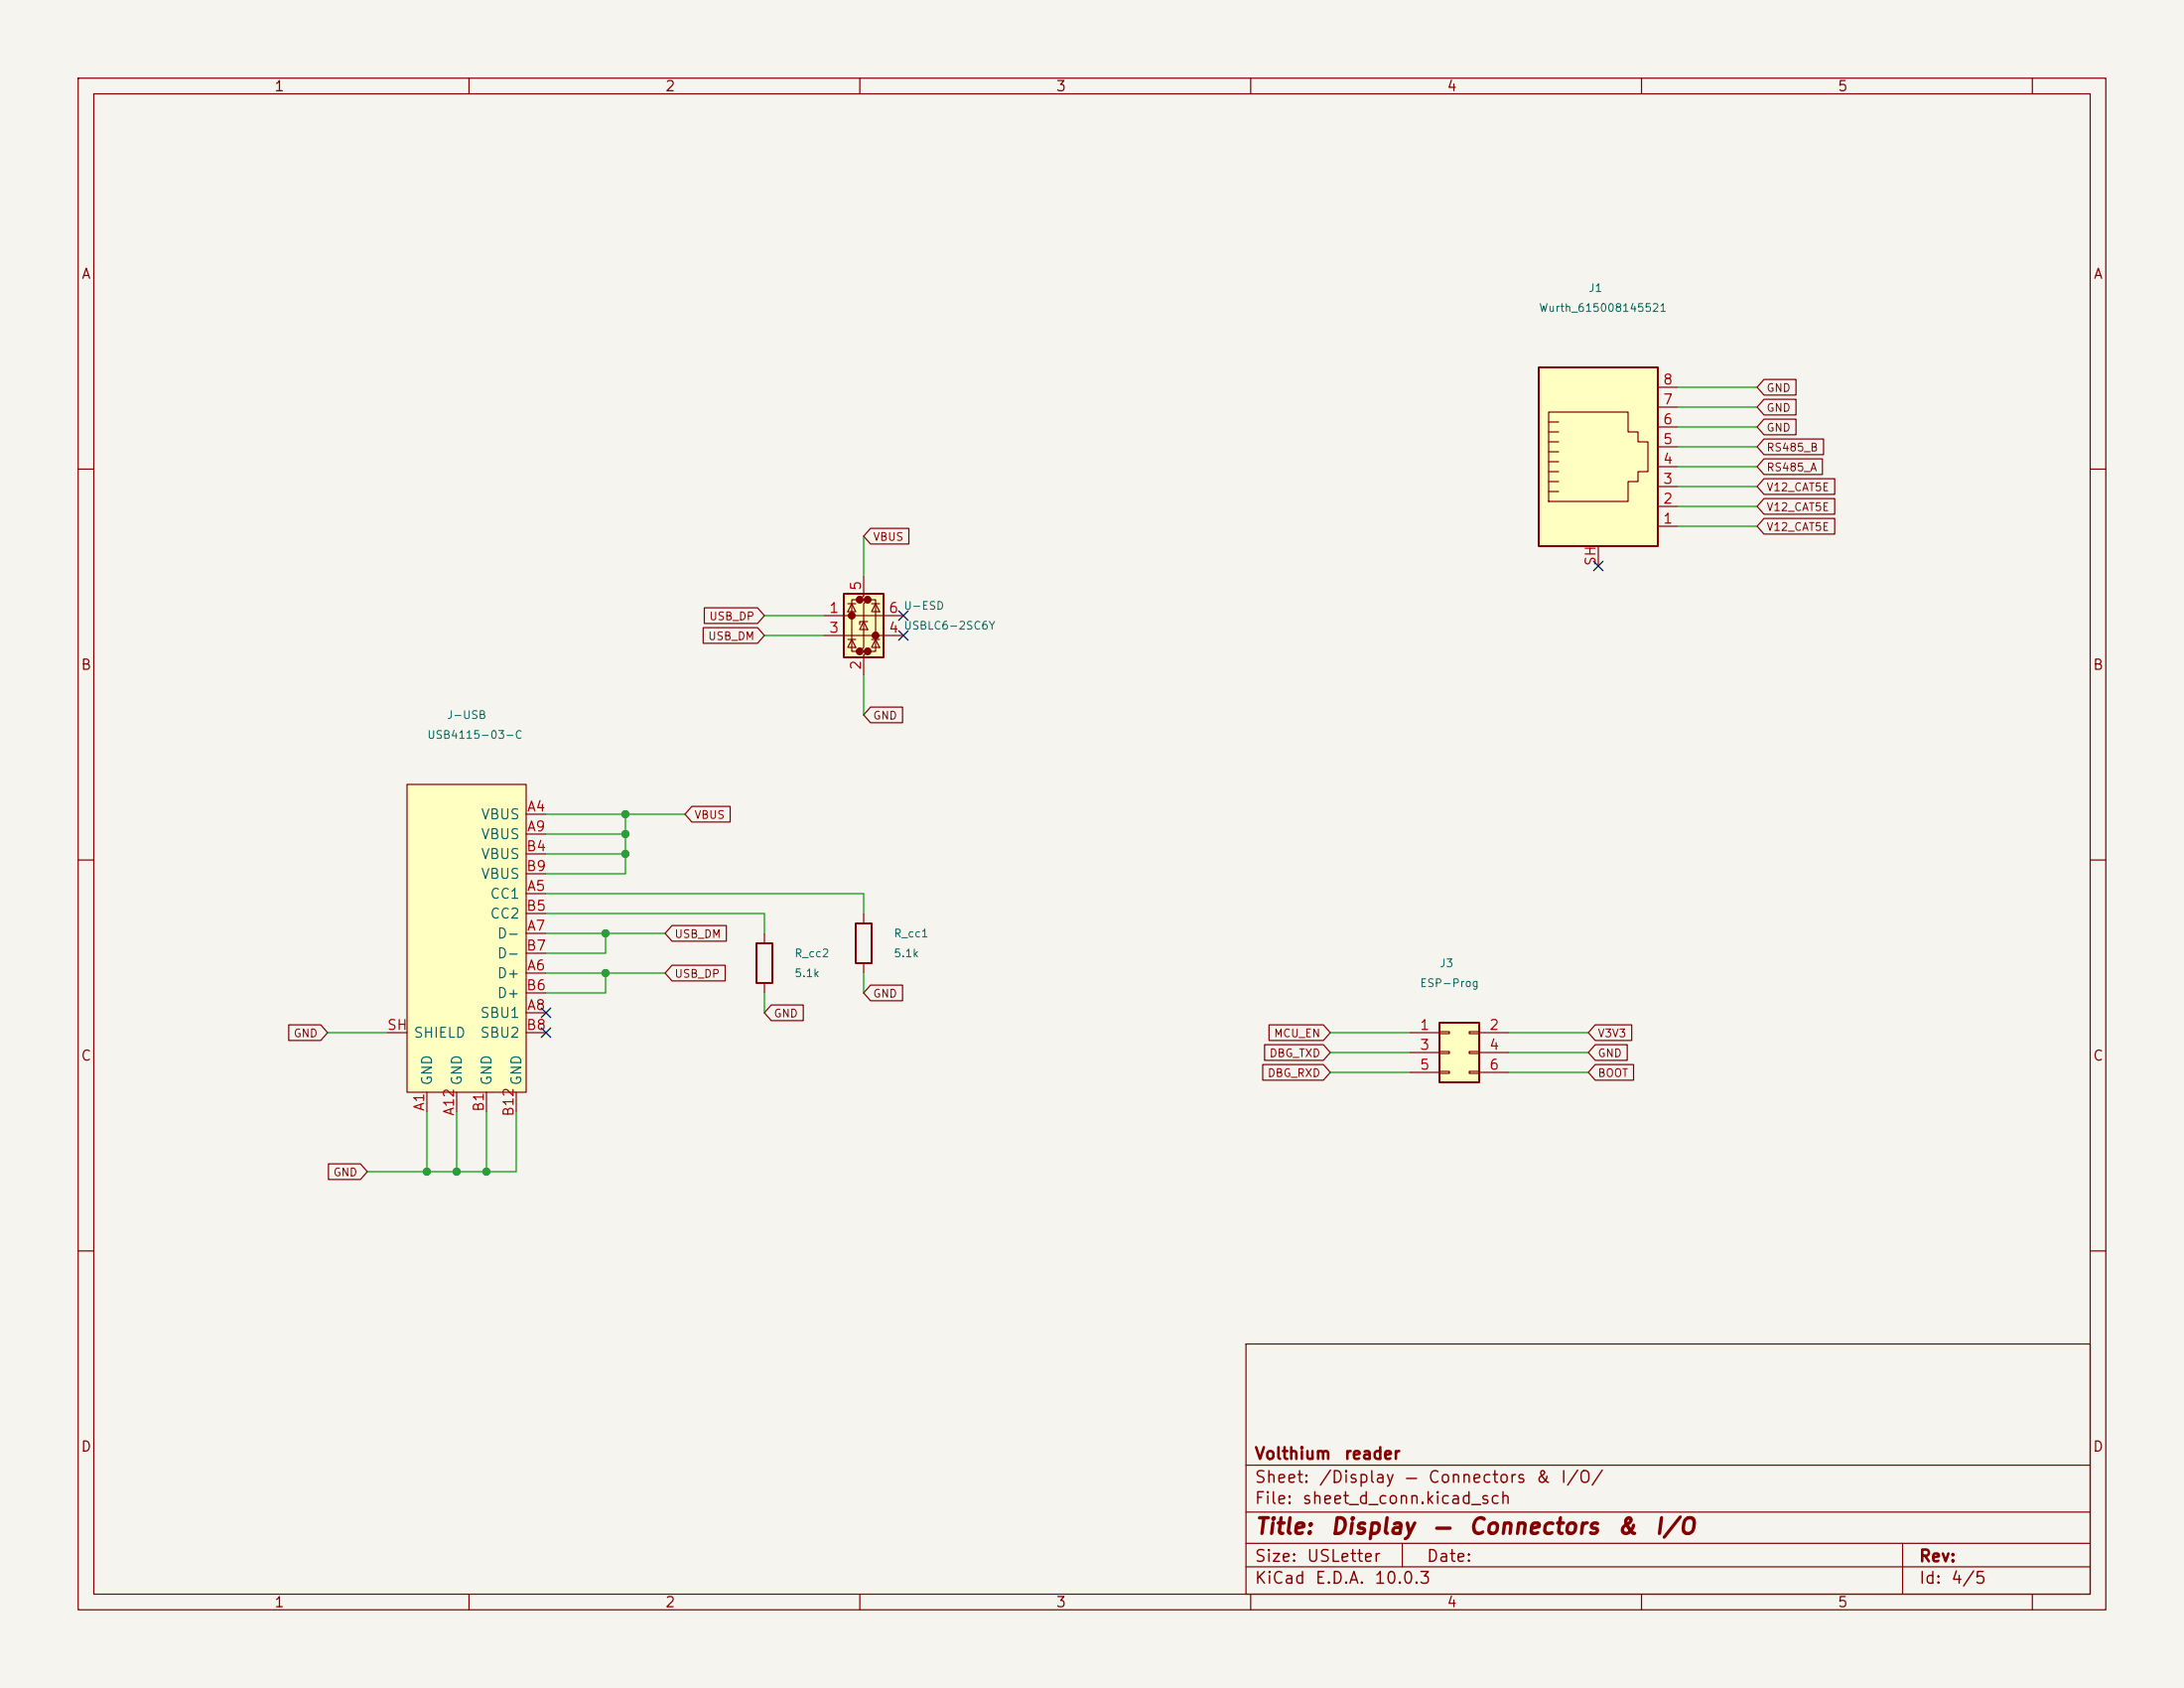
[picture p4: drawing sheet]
<svg xmlns="http://www.w3.org/2000/svg" width="279mm" height="216mm" viewBox="0 0 279 216" stroke-linecap="round" stroke-linejoin="round" font-family="sans-serif">
<path d="M0 0h279.4v215.9h-279.4z" fill="#f5f4ef" stroke="#f5f4ef" stroke-width=".13"/>
<g fill="none" stroke="#840000" stroke-width=".15">
<path d="M10 10h259.4v195.9h-259.4zM12 12h255.4v191.9h-255.4zM60 10v2M110 10v2M160 10v2M210 10v2M260 10v2M10 60h2M267.4 60h2M10 110h2M267.4 110h2M10 160h2"/>
<path d="M159.4 171.9h108v32h-108zM267.4 160h2M159.4 197.4h108M159.4 193.4h108M159.4 187.4h108M179.4 197.4v3M243.4 197.4v6.5M60 203.9v2M110 203.9v2M159.4 200.4h108M160 203.9v2M210 203.9v2"/>
<path d="M260 203.9v2"/>
</g>
<path d="M107.9 75.9h5.1v8.2h-5.1z" fill="#ffffc2"/>
<g fill="#840000" stroke="#840000" stroke-width=".51">
<circle cx="109" cy="78.7" r=".25"/>
<circle cx="110" cy="76.7" r=".25"/>
<circle cx="110" cy="83.3" r=".25"/>
<circle cx="111" cy="76.7" r=".25"/>
<circle cx="111" cy="83.3" r=".25"/>
<circle cx="112" cy="81.3" r=".25"/>
</g>
<g fill="none" stroke="#840000" stroke-width=".15">
<path d="M105.4 78.7h10.2M108.5 77.2h1M109 77.2l.5 1h-1zM110 76.7h-1v6.6h1M110.5 73.7v2.5l-.5 .5h1l-.5 .5v5.6l-.5 .5h1l-.5 .5v2.6M110.5 79.5l.5 1h-1zM111 79.5h-1v.4M111 76.7h1v6.6h-1M111.5 77.2h1M112 77.2l.5 1h-1zM105.4 81.3h10.2M108.5 81.8h1"/>
<path d="M109 81.8l.5 1h-1zM111.5 81.8h1M112 81.8l.5 1h-1zM97.8 119.4v1.3M110.5 116.8v1.3M97.8 125.7v1.3M110.5 123.2v1.3"/>
</g>
<path d="M107.9 75.9h5.1v8.2h-5.1zM109.5 118.1h2v5.1h-2zM96.8 120.7h2v5h-2z" fill="none" stroke="#840000" stroke-width=".25"/>
<path d="M52.1 100.3h15.2v39.4h-15.2z" fill="#ffffc2"/>
<g fill="none" stroke="#840000" stroke-width=".15">
<path d="M52.1 100.3h15.2v39.4h-15.2zM67.3 104.1h2.5M67.3 114.3h2.5M67.3 119.4h2.5M67.3 106.7h2.5M67.3 109.2h2.5M67.3 116.8h2.5M67.3 111.8h2.5M49.5 132.1h2.6M54.6 139.7v2.5M58.4 139.7v2.5M62.2 139.7v2.5"/>
<path d="M66 139.7v2.5M67.3 124.5h2.5M67.3 129.5h2.5M67.3 127h2.5M67.3 121.9h2.5M67.3 132.1h2.5"/>
</g>
<path d="M196.8 47h15.3v22.9h-15.3z" fill="#ffffc2"/>
<g fill="none" stroke="#840000" stroke-width=".15">
<path d="M198.1 57.8h1.3M198.1 59.1h1.3M198.1 52.7h10.2v2.5h1.2v1.3h1.3v3.8h-1.3v1.3h-1.2v2.5h-10.2zM198.1 56.5h1.3M198.1 54h1.3M198.1 55.2h1.3M212.1 59.7h2.5M212.1 57.2h2.5M212.1 54.6h2.5M212.1 52.1h2.5M212.1 49.5h2.5M198.1 60.3h1.3"/>
<path d="M198.1 61.6h1.3M198.1 62.9h1.3M204.5 69.9v2.5M212.1 67.3h2.5M212.1 64.8h2.5M212.1 62.2h2.5"/>
</g>
<path d="M196.8 47h15.3v22.9h-15.3z" fill="none" stroke="#840000" stroke-width=".25"/>
<path d="M184.1 130.8h5.1v7.6h-5.1z" fill="#ffffc2"/>
<path d="M184.1 130.8h5.1v7.6h-5.1z" fill="none" stroke="#840000" stroke-width=".25"/>
<g fill="none" stroke="#840000" stroke-width=".15">
<path d="M225.7 48.5h4.1v2h-4.1l-.9-1zM225.7 51.1h4.1v2h-4.1l-.9-1zM225.7 53.6h4.1v2h-4.1l-.9-1zM225.7 56.1h7.6v2.1h-7.6l-.9-1zM225.7 58.7h7.4v2h-7.4l-.9-1zM90.1 77.7h6.8l.9 1-.9 1h-6.8zM111.4 67.6h4.9v2h-4.9l-.9-1zM225.7 61.2h9v2h-9l-.9-1zM225.7 63.8h9v2h-9l-.9-1zM225.7 66.3h9v2h-9l-.9-1zM90 80.3h6.9l.9 1-.9 1h-6.9zM111.4 90.4h4.1v2h-4.1l-.9-1z"/>
<path d="M86 118.4h6.9v2h-6.9l-.9-1zM88.5 103.1h4.9v2h-4.9l-.9-1zM36.9 131.1h4.1l.9 1-.9 1h-4.1zM86 123.5h6.8v2h-6.8l-.9-1zM98.7 128.5h4.1v2h-4.1l-.9-1zM111.4 126h4.1v2h-4.1l-.9-1zM161.5 136.2h7.8l.9 1-.9 1h-7.8zM161.8 133.6h7.5l.9 1-.9 1h-7.5zM162.3 131.1h7l.9 1-.9 1h-7zM180.3 132.1h3.8M180.3 134.6h3.8M180.3 137.2h3.8"/>
<path d="M184.1 132h1.3v.2h-1.3zM184.1 134.5h1.3v.2h-1.3zM184.1 137h1.3v.3h-1.3zM188 132h1.2v.2h-1.2zM188 134.5h1.2v.2h-1.2zM188 137h1.2v.3h-1.2zM189.2 132.1h3.8M189.2 134.6h3.8M189.2 137.2h3.8M204.1 136.2h4.9v2h-4.9l-.9-1zM204.1 133.6h4.1v2h-4.1l-.9-1zM204.1 131.1h4.6v2h-4.6l-.9-1z"/>
<path d="M42 148.9h4.1l.9 1-.9 1h-4.1z"/>
</g>
<g fill="none" stroke="#009600" stroke-width=".15">
<path d="M214.6 59.7h10.2M214.6 57.2h10.2M214.6 54.6h10.2M214.6 52.1h10.2M214.6 49.5h10.2M97.8 78.7h7.6M110.5 68.6v5.1M214.6 62.2h10.2M214.6 67.3h10.2M214.6 64.8h10.2M97.8 81.3h7.6M110.5 86.4v5"/>
<path d="M69.8 116.8h28v2.6M69.8 114.3h40.7v2.5M69.8 119.4h15.3M69.8 104.1h17.8M69.8 109.2h10.2M69.8 106.7h10.2M77.5 119.4v2.5h-7.7M80 104.1v7.7h-10.2M41.9 132.1h7.6M69.8 124.5h15.3M77.5 124.5v2.5h-7.7M97.8 127v2.5"/>
<path d="M110.5 124.5v2.5M170.2 137.2h10.1M170.2 132.1h10.1M170.2 134.6h10.1M193 137.2h10.2M193 132.1h10.2M193 134.6h10.2M54.6 142.2v7.7M58.4 142.2v7.7M62.2 142.2v7.7M66 142.2v7.7h-19"/>
</g>
<path d="M115 78.1l1.2 1.2M116.2 78.1l-1.2 1.2M203.9 71.8l1.2 1.2M205.1 71.8l-1.2 1.2M115 80.7l1.2 1.2M116.2 80.7l-1.2 1.2M69.2 128.9l1.3 1.2M69.2 131.5l1.3 1.2M70.5 128.9l-1.3 1.2M70.5 131.5l-1.3 1.2" fill="none" stroke="#000084" stroke-width=".15"/>
<g fill="#009600" stroke="#009600" stroke-width=".13">
<circle cx="62.2" cy="149.9" r=".46"/>
<circle cx="77.5" cy="124.5" r=".46"/>
<circle cx="77.5" cy="119.4" r=".46"/>
<circle cx="80" cy="109.2" r=".46"/>
<circle cx="54.6" cy="149.9" r=".46"/>
<circle cx="58.4" cy="149.9" r=".46"/>
<circle cx="80" cy="106.7" r=".46"/>
<circle cx="80" cy="104.1" r=".46"/>
</g>
<g font-size="2" fill="#840000">
<text x="160.4" y="196.7">Title:</text>
<text x="170.1" y="196.7">Display</text>
<text x="183.2" y="196.7">—</text>
<text x="187.8" y="196.7">Connectors</text>
<text x="206.8" y="196.7">&amp;</text>
<text x="211.6" y="196.7">I/O</text>
</g>
<g font-size="1.5" fill="#840000">
<text x="160.4" y="190">Sheet:</text>
<text x="160.4" y="187">Volthium</text>
<text x="168.6" y="190">/Display</text>
<text x="171.9" y="187">reader</text>
<text x="179.6" y="190">—</text>
<text x="182.6" y="190">Connectors</text>
<text x="196.4" y="190">&amp;</text>
<text x="199.5" y="190">I/O/</text>
<text x="160.4" y="192.7">File:</text>
<text x="166.5" y="192.7">sheet_d_conn.kicad_sch</text>
<text x="160.4" y="202.9">KiCad</text>
<text x="160.4" y="200.1">Size:</text>
<text x="167.1" y="200.1">USLetter</text>
<text x="168.1" y="202.9">E.D.A.</text>
<text x="175.7" y="202.9">10.0.3</text>
<text x="182.4" y="200.1">Date:</text>
<text x="245.4" y="200.1">Rev:</text>
<text x="245.4" y="202.9">Id:</text>
<text x="249.5" y="202.9">4/5</text>
</g>
<g font-size="1.3" fill="#840000">
<text x="35" y="12">1</text>
<text x="85" y="12">2</text>
<text x="135" y="12">3</text>
<text x="185" y="12">4</text>
<text x="235" y="12">5</text>
<text x="10.3" y="36">A</text>
<text x="267.7" y="36">A</text>
<text x="10.3" y="86">B</text>
<text x="267.7" y="86">B</text>
<text x="10.3" y="136">C</text>
<text x="267.7" y="136">C</text>
<text x="10.3" y="186">D</text>
<text x="267.7" y="186">D</text>
<text x="35" y="205.9">1</text>
<text x="85" y="205.9">2</text>
<text x="135" y="205.9">3</text>
<text x="185" y="205.9">4</text>
<text x="235" y="205.9">5</text>
</g>
<g font-size="1.3" fill="#a90000">
<text x="212.7" y="52">7</text>
<text x="212.7" y="49.5">8</text>
<text x="212.7" y="59.7">4</text>
<text x="212.7" y="57.1">5</text>
<text x="212.7" y="54.6">6</text>
<text x="212.7" y="64.7">2</text>
<text x="212.7" y="62.2">3</text>
<text x="212.7" y="67.3">1</text>
<text x="110.5" y="75.6" transform="rotate(-90 110.5 75.6)">5</text>
<text x="204.4" y="72.5" transform="rotate(-90 204.4 72.5)">SH</text>
<text x="106" y="78.7">1</text>
<text x="106" y="81.3">3</text>
<text x="113.6" y="81.3">4</text>
<text x="113.6" y="78.7">6</text>
<text x="110.5" y="85.8" transform="rotate(-90 110.5 85.8)">2</text>
<text x="67.3" y="104.1">A4</text>
<text x="67.3" y="106.7">A9</text>
<text x="67.2" y="109.2">B4</text>
<text x="67.2" y="111.7">B9</text>
<text x="67.2" y="116.8">B5</text>
<text x="67.3" y="114.3">A5</text>
<text x="67.3" y="119.4">A7</text>
<text x="67.2" y="121.9">B7</text>
<text x="67.3" y="124.4">A6</text>
<text x="67.2" y="127">B6</text>
<text x="67.3" y="129.5">A8</text>
<text x="49.4" y="132.1">SH</text>
<text x="67.2" y="132.1">B8</text>
<text x="181.5" y="132.1">1</text>
<text x="181.5" y="134.6">3</text>
<text x="181.5" y="137.1">5</text>
<text x="190.4" y="132.1">2</text>
<text x="190.4" y="134.6">4</text>
<text x="190.4" y="137.1">6</text>
<text x="54.6" y="142.2" transform="rotate(-90 54.6 142.2)">A1</text>
<text x="58.4" y="142.8" transform="rotate(-90 58.4 142.8)">A12</text>
<text x="62.2" y="142.3" transform="rotate(-90 62.2 142.3)">B1</text>
<text x="66" y="142.9" transform="rotate(-90 66 142.9)">B12</text>
</g>
<g font-size="1.3" fill="#006464">
<text x="61.4" y="105.1">VBUS</text>
<text x="61.4" y="107.7">VBUS</text>
<text x="61.4" y="110.2">VBUS</text>
<text x="61.4" y="112.7">VBUS</text>
<text x="62.6" y="115.3">CC1</text>
<text x="62.6" y="117.8">CC2</text>
<text x="63.5" y="125.4">D+</text>
<text x="63.5" y="120.4">D-</text>
<text x="63.5" y="122.9">D-</text>
<text x="61.3" y="130.5">SBU1</text>
<text x="63.5" y="128">D+</text>
<text x="52.8" y="133.1">SHIELD</text>
<text x="61.3" y="133.1">SBU2</text>
<text x="55.6" y="138.9" transform="rotate(-90 55.6 138.9)">GND</text>
<text x="59.4" y="138.9" transform="rotate(-90 59.4 138.9)">GND</text>
<text x="63.2" y="138.9" transform="rotate(-90 63.2 138.9)">GND</text>
<text x="67" y="138.9" transform="rotate(-90 67 138.9)">GND</text>
</g>
<g font-size="1" fill="#006464">
<text x="196.8" y="40.1">Wurth_615008145521</text>
<text x="203.2" y="37.6">J1</text>
<text x="115.5" y="78.2">U-ESD</text>
<text x="115.5" y="80.8">USBLC6-2SC6Y</text>
<text x="54.6" y="94.7">USB4115-03-C</text>
<text x="57.1" y="92.2">J-USB</text>
<text x="101.6" y="122.7">R_cc2</text>
<text x="101.6" y="125.2">5.1k</text>
<text x="114.3" y="120.1">R_cc1</text>
<text x="114.3" y="122.7">5.1k</text>
<text x="184.1" y="124">J3</text>
<text x="181.6" y="126.5">ESP-Prog</text>
</g>
<g font-size="1" fill="#840000">
<text x="225.9" y="50.4">GND</text>
<text x="225.9" y="52.9">GND</text>
<text x="225.9" y="55.4">GND</text>
<text x="225.9" y="58">RS485_B</text>
<text x="225.9" y="60.5">RS485_A</text>
<text x="225.9" y="63.1">V12_CAT5E</text>
<text x="225.9" y="65.6">V12_CAT5E</text>
<text x="111.6" y="69.4">VBUS</text>
<text x="225.9" y="68.1">V12_CAT5E</text>
<text x="90.5" y="82.1">USB_DM</text>
<text x="90.6" y="79.6">USB_DP</text>
<text x="111.6" y="92.3">GND</text>
<text x="88.8" y="105">VBUS</text>
<text x="86.2" y="125.3">USB_DP</text>
<text x="86.2" y="120.2">USB_DM</text>
<text x="98.9" y="130.4">GND</text>
<text x="111.6" y="127.8">GND</text>
<text x="37.5" y="132.9">GND</text>
<text x="162.1" y="138">DBG_RXD</text>
<text x="162.3" y="135.5">DBG_TXD</text>
<text x="162.9" y="132.9">MCU_EN</text>
<text x="204.3" y="138">BOOT</text>
<text x="204.3" y="135.5">GND</text>
<text x="204.3" y="132.9">V3V3</text>
<text x="42.6" y="150.7">GND</text>
</g>
</svg>
